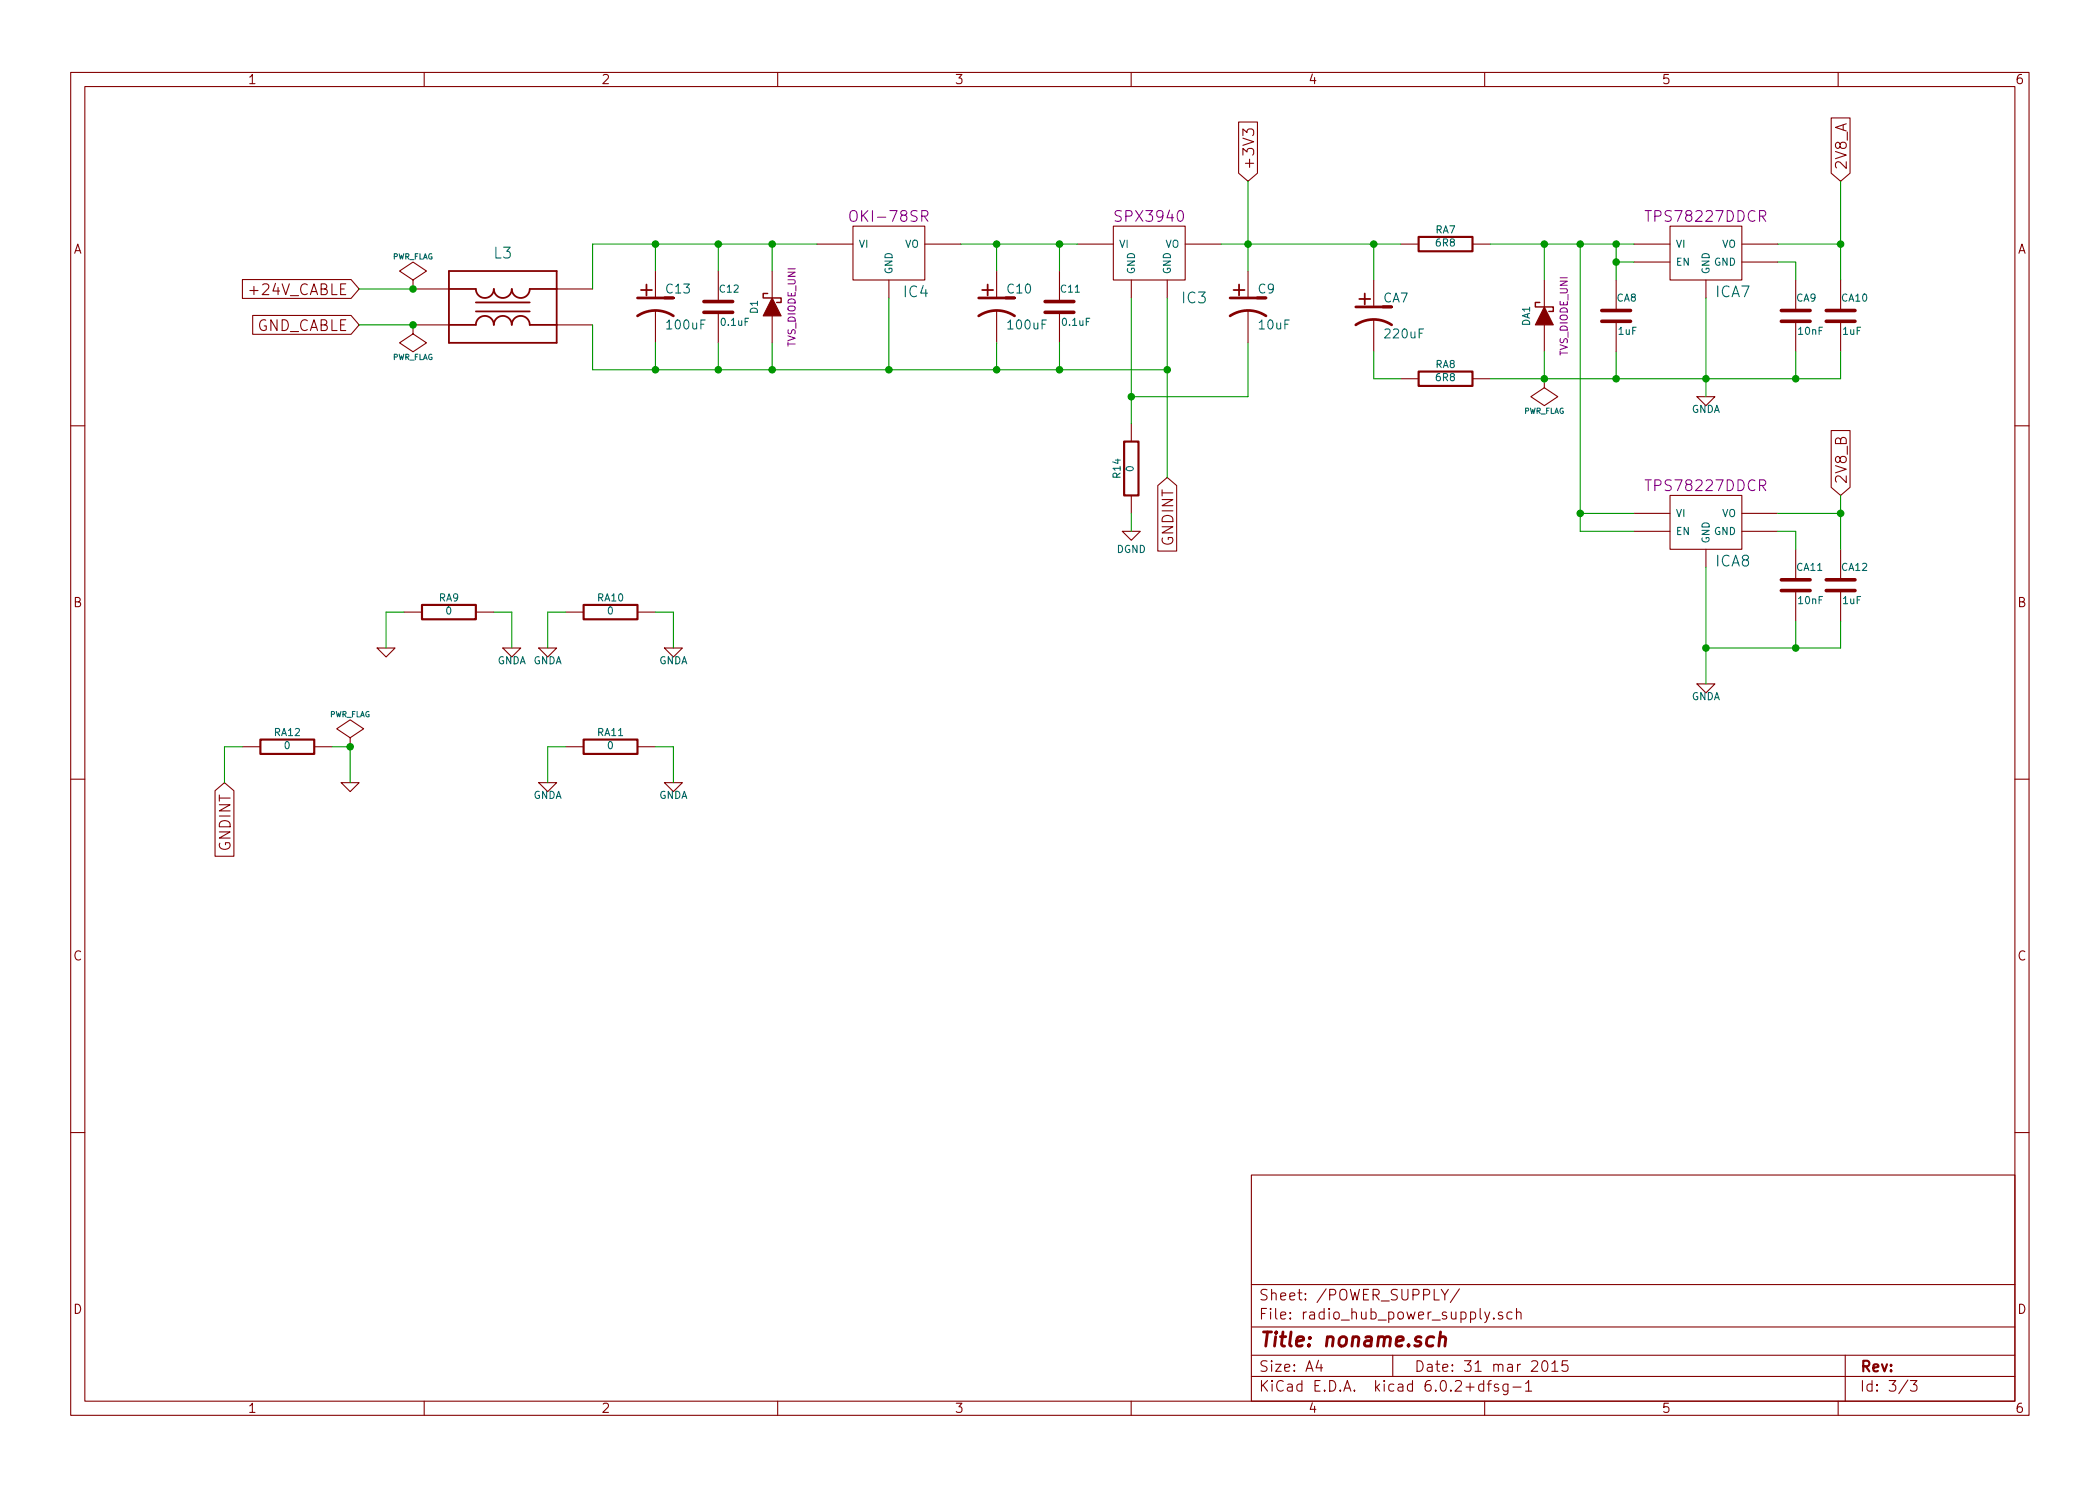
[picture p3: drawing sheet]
EESchema Schematic File Version 2
LIBS:power
LIBS:device
LIBS:transistors
LIBS:conn
LIBS:linear
LIBS:regul
LIBS:74xx
LIBS:cmos4000
LIBS:adc-dac
LIBS:memory
LIBS:xilinx
LIBS:special
LIBS:microcontrollers
LIBS:dsp
LIBS:microchip
LIBS:analog_switches
LIBS:motorola
LIBS:texas
LIBS:intel
LIBS:audio
LIBS:interface
LIBS:digital-audio
LIBS:philips
LIBS:display
LIBS:cypress
LIBS:siliconi
LIBS:opto
LIBS:atmel
LIBS:contrib
LIBS:valves
LIBS:TART
LIBS:radio_hub-cache
EELAYER 27 0
EELAYER END
$Descr A4 11693 8268
encoding utf-8
Sheet 2 3
Title "noname.sch"
Date "31 mar 2015"
Rev ""
Comp ""
Comment1 ""
Comment2 ""
Comment3 ""
Comment4 ""
$EndDescr
$Comp
L TPS78227DDCR_TART ICA7
U 1 1
P 9500 1400
F 0 "ICA7" H 9650 1184 60  0000 C CNN
F 1 "TPS78227DDCR_TART" H 9500 1710 60  0001 C CNN
F 2 "~" H 9500 1400 60  0000 C CNN
F 3 "~" H 9500 1400 60  0000 C CNN
F 4 "TPS78227DDCR" H 9500 1604 60  0000 C CNN "NAME"
	1    9500 1400
	1    0    0    -1  
$EndComp
$Comp
L C CA9
U 1 1
P 10000 1750
F 0 "CA9" H 10000 1850 40  0000 L CNN
F 1 "10nF" H 10006 1665 40  0000 L CNN
F 2 "~" H 10038 1600 30  0000 C CNN
F 3 "~" H 10000 1750 60  0000 C CNN
	1    10000 1750
	1    0    0    -1  
$EndComp
$Comp
L C CA8
U 1 1
P 9000 1750
F 0 "CA8" H 9000 1850 40  0000 L CNN
F 1 "1uF" H 9006 1665 40  0000 L CNN
F 2 "~" H 9038 1600 30  0000 C CNN
F 3 "~" H 9000 1750 60  0000 C CNN
	1    9000 1750
	1    0    0    -1  
$EndComp
$Comp
L TVS_DIODE_UNI_TART DA1
U 1 1
P 8600 1750
F 0 "DA1" H 8600 1850 40  0000 C CNN
F 1 "TVS_DIODE_UNI_TART" H 8590 1910 40  0001 C CNN
F 2 "~" H 8600 1750 60  0000 C CNN
F 3 "~" H 8600 1750 60  0000 C CNN
F 4 "TVS_DIODE_UNI" H 8600 1640 40  0000 C CNN "NAME"
	1    8600 1750
	0    -1   -1   0   
$EndComp
$Comp
L R RA7
U 1 1
P 8050 1350
F 0 "RA7" V 8130 1350 40  0000 C CNN
F 1 "6R8" V 8057 1351 40  0000 C CNN
F 2 "~" V 7980 1350 30  0000 C CNN
F 3 "~" H 8050 1350 30  0000 C CNN
	1    8050 1350
	0    -1   -1   0   
$EndComp
$Comp
L R RA8
U 1 1
P 8050 2100
F 0 "RA8" V 8130 2100 40  0000 C CNN
F 1 "6R8" V 8057 2101 40  0000 C CNN
F 2 "~" V 7980 2100 30  0000 C CNN
F 3 "~" H 8050 2100 30  0000 C CNN
	1    8050 2100
	0    -1   -1   0   
$EndComp
$Comp
L CP1 CA7
U 1 1
P 7650 1750
F 0 "CA7" H 7700 1850 50  0000 L CNN
F 1 "220uF" H 7700 1650 50  0000 L CNN
F 2 "~" H 7650 1750 60  0000 C CNN
F 3 "~" H 7650 1750 60  0000 C CNN
	1    7650 1750
	1    0    0    -1  
$EndComp
$Comp
L TPS78227DDCR_TART ICA8
U 1 1
P 9500 2900
F 0 "ICA8" H 9650 2684 60  0000 C CNN
F 1 "TPS78227DDCR_TART" H 9500 3210 60  0001 C CNN
F 2 "~" H 9500 2900 60  0000 C CNN
F 3 "~" H 9500 2900 60  0000 C CNN
F 4 "TPS78227DDCR" H 9500 3104 60  0000 C CNN "NAME"
	1    9500 2900
	1    0    0    -1  
$EndComp
$Comp
L C CA11
U 1 1
P 10000 3250
F 0 "CA11" H 10000 3350 40  0000 L CNN
F 1 "10nF" H 10006 3165 40  0000 L CNN
F 2 "~" H 10038 3100 30  0000 C CNN
F 3 "~" H 10000 3250 60  0000 C CNN
	1    10000 3250
	1    0    0    -1  
$EndComp
$Comp
L C CA12
U 1 1
P 10250 3250
F 0 "CA12" H 10250 3350 40  0000 L CNN
F 1 "1uF" H 10256 3165 40  0000 L CNN
F 2 "~" H 10288 3100 30  0000 C CNN
F 3 "~" H 10250 3250 60  0000 C CNN
	1    10250 3250
	1    0    0    -1  
$EndComp
$Comp
L C C12
U 1 1
P 4000 1700
F 0 "C12" H 4000 1800 40  0000 L CNN
F 1 "0.1uF" H 4006 1615 40  0000 L CNN
F 2 "~" H 4038 1550 30  0000 C CNN
F 3 "~" H 4000 1700 60  0000 C CNN
	1    4000 1700
	1    0    0    -1  
$EndComp
$Comp
L CP1 C13
U 1 1
P 3650 1700
F 0 "C13" H 3700 1800 50  0000 L CNN
F 1 "100uF" H 3700 1600 50  0000 L CNN
F 2 "~" H 3650 1700 60  0000 C CNN
F 3 "~" H 3650 1700 60  0000 C CNN
	1    3650 1700
	1    0    0    -1  
$EndComp
$Comp
L TVS_DIODE_UNI_TART D1
U 1 1
P 4300 1700
F 0 "D1" H 4300 1800 40  0000 C CNN
F 1 "TVS_DIODE_UNI_TART" H 4290 1860 40  0001 C CNN
F 2 "~" H 4300 1700 60  0000 C CNN
F 3 "~" H 4300 1700 60  0000 C CNN
F 4 "TVS_DIODE_UNI" H 4300 1590 40  0000 C CNN "NAME"
	1    4300 1700
	0    -1   -1   0   
$EndComp
$Comp
L OK1-78SR_TART IC4
U 1 1
P 4950 1400
F 0 "IC4" H 5100 1184 60  0000 C CNN
F 1 "OK1-78SR_TART" H 4950 1710 60  0001 C CNN
F 2 "~" H 4950 1400 60  0000 C CNN
F 3 "~" H 4950 1400 60  0000 C CNN
F 4 "OKI-78SR" H 4950 1604 60  0000 C CNN "NAME"
	1    4950 1400
	1    0    0    -1  
$EndComp
$Comp
L CP1 C10
U 1 1
P 5550 1700
F 0 "C10" H 5600 1800 50  0000 L CNN
F 1 "100uF" H 5600 1600 50  0000 L CNN
F 2 "~" H 5550 1700 60  0000 C CNN
F 3 "~" H 5550 1700 60  0000 C CNN
	1    5550 1700
	1    0    0    -1  
$EndComp
$Comp
L C C11
U 1 1
P 5900 1700
F 0 "C11" H 5900 1800 40  0000 L CNN
F 1 "0.1uF" H 5906 1615 40  0000 L CNN
F 2 "~" H 5938 1550 30  0000 C CNN
F 3 "~" H 5900 1700 60  0000 C CNN
	1    5900 1700
	1    0    0    -1  
$EndComp
$Comp
L SPX3940_TART IC3
U 1 1
P 6400 1400
F 0 "IC3" H 6650 1150 60  0000 C CNN
F 1 "SPX3940_TART" H 6400 1710 60  0001 C CNN
F 2 "~" H 6400 1400 60  0000 C CNN
F 3 "~" H 6400 1400 60  0000 C CNN
F 4 "SPX3940" H 6400 1604 60  0000 C CNN "NAME"
	1    6400 1400
	1    0    0    -1  
$EndComp
$Comp
L CP1 C9
U 1 1
P 6950 1700
F 0 "C9" H 7000 1800 50  0000 L CNN
F 1 "10uF" H 7000 1600 50  0000 L CNN
F 2 "~" H 6950 1700 60  0000 C CNN
F 3 "~" H 6950 1700 60  0000 C CNN
	1    6950 1700
	1    0    0    -1  
$EndComp
$Comp
L ACM3225-601-2P-T001_TART L3
U 1 1
P 2800 1700
F 0 "L3" H 2800 2000 60  0000 C CNN
F 1 "ACM3225-601-2P-T001_TART" H 2800 1700 60  0001 C CNN
F 2 "" H 2800 1700 60  0000 C CNN
F 3 "" H 2800 1700 60  0000 C CNN
	1    2800 1700
	1    0    0    -1  
$EndComp
$Comp
L GNDA #PWR017
U 1 1
P 9500 2200
F 0 "#PWR017" H 9500 2200 40  0001 C CNN
F 1 "GNDA" H 9500 2130 40  0000 C CNN
F 2 "" H 9500 2200 60  0000 C CNN
F 3 "" H 9500 2200 60  0000 C CNN
	1    9500 2200
	1    0    0    -1  
$EndComp
$Comp
L GNDA #PWR018
U 1 1
P 9500 3800
F 0 "#PWR018" H 9500 3800 40  0001 C CNN
F 1 "GNDA" H 9500 3730 40  0000 C CNN
F 2 "" H 9500 3800 60  0000 C CNN
F 3 "" H 9500 3800 60  0000 C CNN
	1    9500 3800
	1    0    0    -1  
$EndComp
Text GLabel 6950 1000 1    60   Input ~ 0
+3V3
Text GLabel 10250 1000 1    60   Input ~ 0
2V8_A
Text GLabel 10250 2750 1    60   Input ~ 0
2V8_B
Text GLabel 2000 1600 0    60   Input ~ 0
+24V_CABLE
Text GLabel 2000 1800 0    60   Input ~ 0
GND_CABLE
$Comp
L R RA9
U 1 1
P 2500 3400
F 0 "RA9" V 2580 3400 40  0000 C CNN
F 1 "0" V 2507 3401 40  0000 C CNN
F 2 "~" V 2430 3400 30  0000 C CNN
F 3 "~" H 2500 3400 30  0000 C CNN
	1    2500 3400
	0    -1   -1   0   
$EndComp
$Comp
L R RA10
U 1 1
P 3400 3400
F 0 "RA10" V 3480 3400 40  0000 C CNN
F 1 "0" V 3407 3401 40  0000 C CNN
F 2 "~" V 3330 3400 30  0000 C CNN
F 3 "~" H 3400 3400 30  0000 C CNN
	1    3400 3400
	0    -1   -1   0   
$EndComp
$Comp
L R RA11
U 1 1
P 3400 4150
F 0 "RA11" V 3480 4150 40  0000 C CNN
F 1 "0" V 3407 4151 40  0000 C CNN
F 2 "~" V 3330 4150 30  0000 C CNN
F 3 "~" H 3400 4150 30  0000 C CNN
	1    3400 4150
	0    -1   -1   0   
$EndComp
$Comp
L GND #PWR019
U 1 1
P 2150 3600
F 0 "#PWR019" H 2150 3600 30  0001 C CNN
F 1 "GND" H 2150 3530 30  0001 C CNN
F 2 "" H 2150 3600 60  0000 C CNN
F 3 "" H 2150 3600 60  0000 C CNN
	1    2150 3600
	1    0    0    -1  
$EndComp
$Comp
L GNDA #PWR020
U 1 1
P 2850 3600
F 0 "#PWR020" H 2850 3600 40  0001 C CNN
F 1 "GNDA" H 2850 3530 40  0000 C CNN
F 2 "" H 2850 3600 60  0000 C CNN
F 3 "" H 2850 3600 60  0000 C CNN
	1    2850 3600
	1    0    0    -1  
$EndComp
$Comp
L GNDA #PWR021
U 1 1
P 3050 3600
F 0 "#PWR021" H 3050 3600 40  0001 C CNN
F 1 "GNDA" H 3050 3530 40  0000 C CNN
F 2 "" H 3050 3600 60  0000 C CNN
F 3 "" H 3050 3600 60  0000 C CNN
	1    3050 3600
	1    0    0    -1  
$EndComp
$Comp
L GNDA #PWR022
U 1 1
P 3750 3600
F 0 "#PWR022" H 3750 3600 40  0001 C CNN
F 1 "GNDA" H 3750 3530 40  0000 C CNN
F 2 "" H 3750 3600 60  0000 C CNN
F 3 "" H 3750 3600 60  0000 C CNN
	1    3750 3600
	1    0    0    -1  
$EndComp
$Comp
L GNDA #PWR023
U 1 1
P 3050 4350
F 0 "#PWR023" H 3050 4350 40  0001 C CNN
F 1 "GNDA" H 3050 4280 40  0000 C CNN
F 2 "" H 3050 4350 60  0000 C CNN
F 3 "" H 3050 4350 60  0000 C CNN
	1    3050 4350
	1    0    0    -1  
$EndComp
$Comp
L GNDA #PWR024
U 1 1
P 3750 4350
F 0 "#PWR024" H 3750 4350 40  0001 C CNN
F 1 "GNDA" H 3750 4280 40  0000 C CNN
F 2 "" H 3750 4350 60  0000 C CNN
F 3 "" H 3750 4350 60  0000 C CNN
	1    3750 4350
	1    0    0    -1  
$EndComp
Text GLabel 6500 2650 3    60   Input ~ 0
GNDINT
$Comp
L R R14
U 1 1
P 6300 2600
F 0 "R14" V 6380 2600 40  0000 C CNN
F 1 "0" V 6307 2601 40  0000 C CNN
F 2 "~" V 6230 2600 30  0000 C CNN
F 3 "~" H 6300 2600 30  0000 C CNN
	1    6300 2600
	-1   0    0    1   
$EndComp
$Comp
L R RA12
U 1 1
P 1600 4150
F 0 "RA12" V 1680 4150 40  0000 C CNN
F 1 "0" V 1607 4151 40  0000 C CNN
F 2 "~" V 1530 4150 30  0000 C CNN
F 3 "~" H 1600 4150 30  0000 C CNN
	1    1600 4150
	0    -1   -1   0   
$EndComp
Text GLabel 1250 4350 3    60   Input ~ 0
GNDINT
$Comp
L GND #PWR025
U 1 1
P 1950 4350
F 0 "#PWR025" H 1950 4350 30  0001 C CNN
F 1 "GND" H 1950 4280 30  0001 C CNN
F 2 "" H 1950 4350 60  0000 C CNN
F 3 "" H 1950 4350 60  0000 C CNN
	1    1950 4350
	1    0    0    -1  
$EndComp
$Comp
L C CA10
U 1 1
P 10250 1750
F 0 "CA10" H 10250 1850 40  0000 L CNN
F 1 "1uF" H 10256 1665 40  0000 L CNN
F 2 "~" H 10288 1600 30  0000 C CNN
F 3 "~" H 10250 1750 60  0000 C CNN
	1    10250 1750
	1    0    0    -1  
$EndComp
$Comp
L PWR_FLAG #FLG026
U 1 1
P 2300 1600
F 0 "#FLG026" H 2300 1695 30  0001 C CNN
F 1 "PWR_FLAG" H 2300 1780 30  0000 C CNN
F 2 "" H 2300 1600 60  0000 C CNN
F 3 "" H 2300 1600 60  0000 C CNN
	1    2300 1600
	1    0    0    -1  
$EndComp
$Comp
L PWR_FLAG #FLG027
U 1 1
P 2300 1800
F 0 "#FLG027" H 2300 1895 30  0001 C CNN
F 1 "PWR_FLAG" H 2300 1980 30  0000 C CNN
F 2 "" H 2300 1800 60  0000 C CNN
F 3 "" H 2300 1800 60  0000 C CNN
	1    2300 1800
	-1   0    0    1   
$EndComp
$Comp
L PWR_FLAG #FLG028
U 1 1
P 8600 2100
F 0 "#FLG028" H 8600 2195 30  0001 C CNN
F 1 "PWR_FLAG" H 8600 2280 30  0000 C CNN
F 2 "" H 8600 2100 60  0000 C CNN
F 3 "" H 8600 2100 60  0000 C CNN
	1    8600 2100
	-1   0    0    1   
$EndComp
$Comp
L PWR_FLAG #FLG029
U 1 1
P 1950 4150
F 0 "#FLG029" H 1950 4245 30  0001 C CNN
F 1 "PWR_FLAG" H 1950 4330 30  0000 C CNN
F 2 "" H 1950 4150 60  0000 C CNN
F 3 "" H 1950 4150 60  0000 C CNN
	1    1950 4150
	1    0    0    -1  
$EndComp
$Comp
L DGND #PWR030
U 1 1
P 6300 2950
F 0 "#PWR030" H 6300 2950 40  0001 C CNN
F 1 "DGND" H 6300 2850 40  0000 C CNN
F 2 "" H 6300 2950 60  0000 C CNN
F 3 "" H 6300 2950 60  0000 C CNN
	1    6300 2950
	1    0    0    -1  
$EndComp
Wire Wire Line
	6800 1350 7800 1350
Wire Wire Line
	7650 2100 7800 2100
Wire Wire Line
	8300 1350 9100 1350
Wire Wire Line
	8300 2100 10250 2100
Wire Wire Line
	10250 2100 10250 1950
Wire Wire Line
	10000 1950 10000 2100
Connection ~ 10000 2100
Wire Wire Line
	9500 1650 9500 2200
Connection ~ 9500 2100
Wire Wire Line
	9000 1950 9000 2100
Connection ~ 9000 2100
Wire Wire Line
	8600 1950 8600 2100
Connection ~ 8600 2100
Wire Wire Line
	8600 1550 8600 1350
Connection ~ 8600 1350
Wire Wire Line
	9000 1350 9000 1550
Connection ~ 9000 1350
Wire Wire Line
	9100 1450 9000 1450
Connection ~ 9000 1450
Wire Wire Line
	9900 1350 10250 1350
Wire Wire Line
	10250 1000 10250 1550
Wire Wire Line
	9900 1450 10000 1450
Wire Wire Line
	10000 1450 10000 1550
Connection ~ 10250 1350
Connection ~ 7650 1350
Wire Wire Line
	9500 3600 10250 3600
Wire Wire Line
	10250 3600 10250 3450
Wire Wire Line
	10000 3450 10000 3600
Connection ~ 10000 3600
Wire Wire Line
	9500 3150 9500 3800
Connection ~ 9500 3600
Wire Wire Line
	9900 2850 10250 2850
Wire Wire Line
	10250 2750 10250 3050
Wire Wire Line
	9900 2950 10000 2950
Wire Wire Line
	10000 2950 10000 3050
Connection ~ 10250 2850
Wire Wire Line
	8800 1350 8800 2950
Connection ~ 8800 1350
Wire Wire Line
	8800 2850 9100 2850
Connection ~ 8800 2850
Wire Wire Line
	3300 1600 3300 1350
Wire Wire Line
	3300 1350 4550 1350
Wire Wire Line
	3300 1800 3300 2050
Wire Wire Line
	3300 2050 6500 2050
Wire Wire Line
	5900 2050 5900 1900
Wire Wire Line
	5550 1900 5550 2050
Connection ~ 5550 2050
Wire Wire Line
	4950 1650 4950 2050
Connection ~ 4950 2050
Wire Wire Line
	4300 1900 4300 2050
Connection ~ 4300 2050
Wire Wire Line
	4000 1900 4000 2050
Connection ~ 4000 2050
Wire Wire Line
	3650 1900 3650 2050
Connection ~ 3650 2050
Wire Wire Line
	3650 1500 3650 1350
Connection ~ 3650 1350
Wire Wire Line
	4000 1500 4000 1350
Connection ~ 4000 1350
Wire Wire Line
	4300 1500 4300 1350
Connection ~ 4300 1350
Wire Wire Line
	5350 1350 6000 1350
Wire Wire Line
	5900 1350 5900 1500
Wire Wire Line
	5550 1350 5550 1500
Connection ~ 5550 1350
Connection ~ 5900 1350
Connection ~ 5900 2050
Wire Wire Line
	2300 1600 2000 1600
Wire Wire Line
	2300 1800 2000 1800
Connection ~ 7650 2100
Wire Wire Line
	7650 1550 7650 1350
Wire Wire Line
	8800 2950 9100 2950
Wire Wire Line
	2250 3400 2150 3400
Wire Wire Line
	2150 3400 2150 3600
Wire Wire Line
	2750 3400 2850 3400
Wire Wire Line
	2850 3400 2850 3600
Wire Wire Line
	3150 3400 3050 3400
Wire Wire Line
	3050 3400 3050 3600
Wire Wire Line
	3650 3400 3750 3400
Wire Wire Line
	3750 3400 3750 3600
Wire Wire Line
	3150 4150 3050 4150
Wire Wire Line
	3050 4150 3050 4350
Wire Wire Line
	3650 4150 3750 4150
Wire Wire Line
	3750 4150 3750 4350
Wire Wire Line
	1350 4150 1250 4150
Wire Wire Line
	1250 4150 1250 4350
Wire Wire Line
	1850 4150 1950 4150
Wire Wire Line
	1950 4150 1950 4350
Wire Wire Line
	6500 1650 6500 2650
Connection ~ 6500 2050
Wire Wire Line
	6950 1000 6950 1500
Connection ~ 6950 1350
Wire Wire Line
	6300 1650 6300 2350
Wire Wire Line
	6300 2850 6300 2950
Wire Wire Line
	7650 1950 7650 2100
Wire Wire Line
	6950 1900 6950 2200
Wire Wire Line
	6950 2200 6300 2200
Connection ~ 6300 2200
$EndSCHEMATC
